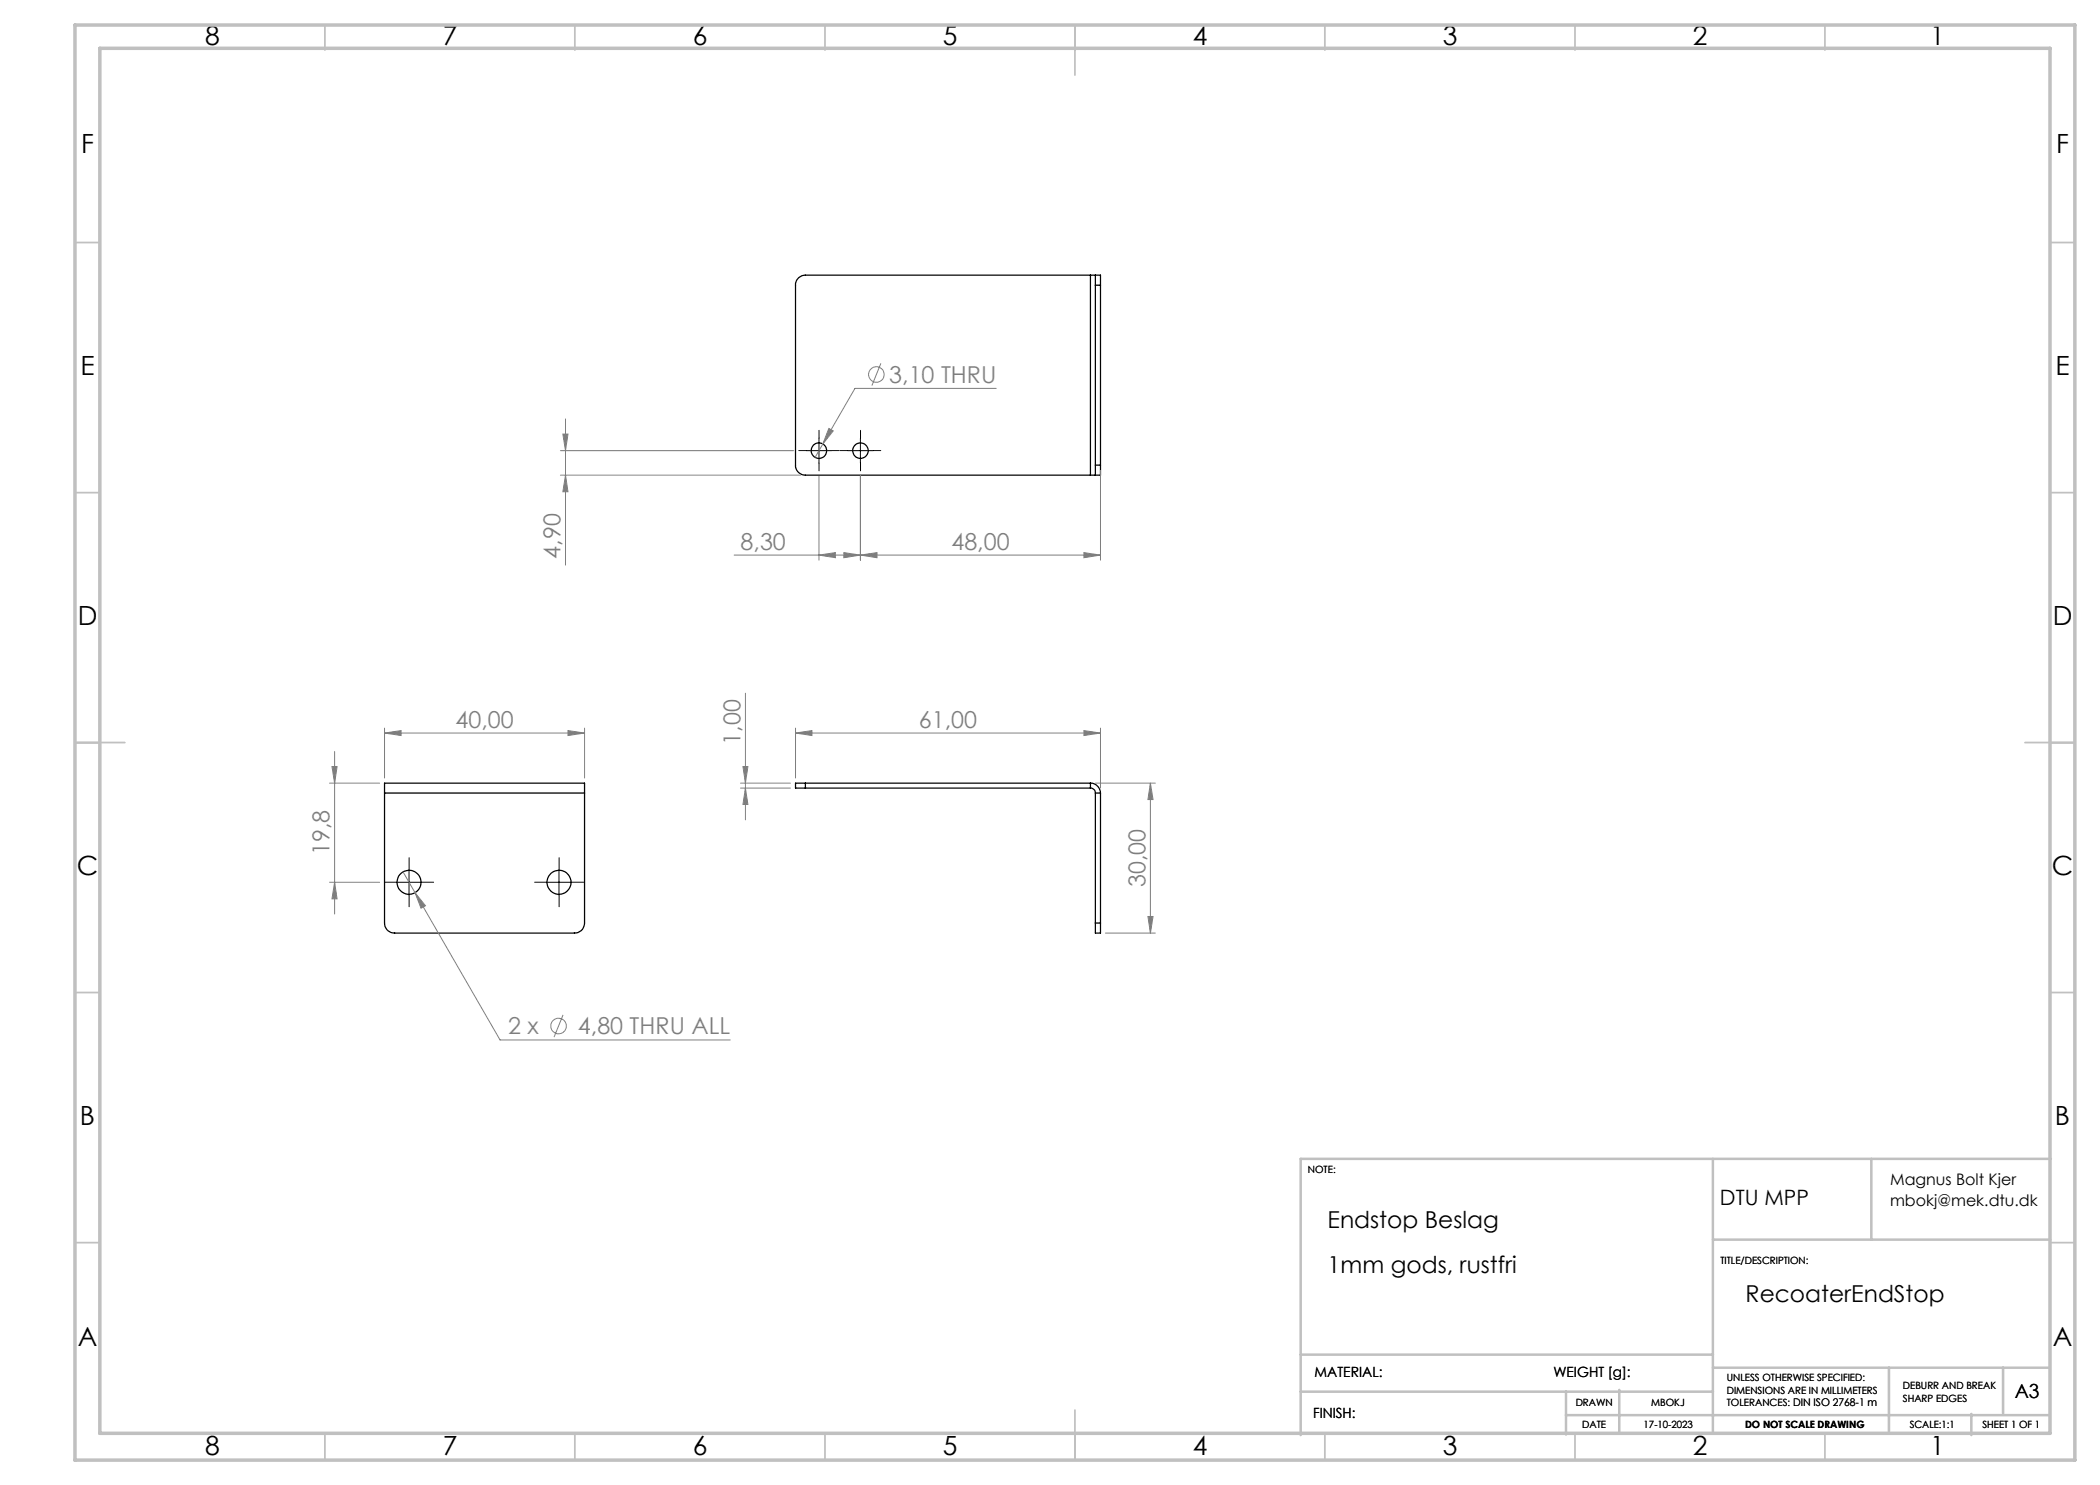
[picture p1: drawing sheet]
<svg xmlns="http://www.w3.org/2000/svg" width="420mm" height="297mm" viewBox="0 0 420 297" stroke-linecap="round" stroke-linejoin="round" font-family="sans-serif">
<g fill="none" stroke="#000" stroke-width=".25">
<path d="M218.1 55h1M218.1 55h-57a1.97 1.97 0 0 0-2 2v36a1.97 1.97 0 0 0 2 2h57M218.1 55v40M219.1 55v2M219.1 55h1v2M219.1 57v36M219.1 57h1M220.1 57v36M218.1 95h1M219.1 93v2M219.1 93h1M220.1 93v2h-1"/>
<path d="M76.9 158.6v26a1.97 1.97 0 0 0 2 2h36a1.97 1.97 0 0 0 2-2v-26M76.9 158.6v-2h40v2M76.9 158.6h40M161.1 156.6h-2v1h2M161.1 156.6v1M161.1 156.6h57M161.1 157.6h57M218.1 157.6a.96 .96 0 0 1 1 1M218.1 156.6a2.02 2.02 0 0 1 2 2M218.1 156.6v1M219.1 158.6h1M219.1 158.6v26"/>
<path d="M220.1 158.6v26M219.1 184.6v2h1v-2M219.1 184.6h1"/>
<circle cx="163.8" cy="90.1" r="1.55"/>
<circle cx="172.1" cy="90.1" r="1.55"/>
<circle cx="81.8" cy="176.5" r="2.4"/>
<circle cx="111.8" cy="176.5" r="2.4"/>
</g>
<g fill="none" stroke="#808080" stroke-width=".2">
<path d="M176.2 72.7l-1.8 4.4M199.2 77.7h-28.2l-8 13.8M112.1 90.1h46.7M112.1 95h48M112.6 86.8h1l-.5 3.3zM113.1 95l.5 3.4h-1zM113.1 83.8v29.2M163.8 95.2v16.8M165.8 85.7l.9 .5-2.1 2.6zM172.1 95.2v16.8M220.1 94v18M146.8 111h73.3"/>
<path d="M163.8 111l3.3-.5v1zM168.8 110.5l3.3 .5-3.3 .5zM172.1 111l3.3-.5v1zM216.8 110.5l3.3 .5-3.3 .5zM149.1 138.6v25.4M65.9 156.6h10M66.4 153.3h1l-.5 3.3zM66.9 150.3v32.5M76.9 146.6l3.3-.5v1zM76.9 146.6h40M76.9 145.6v10M113.6 146.1l3.3 .5-3.3 .5z"/>
<path d="M116.9 145.6v10M148.1 156.6h10M148.1 157.6h10M148.6 153.3h1l-.5 3.3zM149.1 157.6l.5 3.3h-1zM159.1 146.6l3.3-.5v1zM159.1 145.6v10M159.1 146.6h61M216.8 146.1l3.3 .5-3.3 .5zM219.1 156.6h12M220.1 145.6v12M230.1 156.6l.5 3.3h-1z"/>
<path d="M230.1 156.6v30M65.9 176.5h10M66.9 176.5l.5 3.3h-1zM80.6 174.4l19.4 33.6h46M83 178.5l2.1 2.6-.9 .5zM221.1 186.6h10M229.6 183.3h1l-.5 3.3zM112.6 203l-1.8 4.4"/>
<circle cx="175.3" cy="74.9" r="1.56"/>
<circle cx="111.7" cy="205.2" r="1.55"/>
</g>
<g fill="none" stroke="#000" stroke-width=".2" stroke-dasharray="15.2 1.3 1.3 1.3">
<path d="M161.3 90.1h-1.5M163.8 87.6v-1.5M163.8 92.6v1.6M166.3 90.1h1.6M169.6 90.1h-1.5M172.1 87.6v-1.5M172.1 92.6v1.6M174.6 90.1h1.6M79.3 176.4h-2.4M81.8 173.9v-2.4M81.8 178.9v2.4M84.3 176.4h2.4"/>
<path d="M109.3 176.4h-2.4M111.8 173.9v-2.4M111.8 178.9v2.4M114.3 176.4h2.4"/>
</g>
<path d="M161.3 90.1h5M163.8 87.6v5M169.6 90.1h5M172.1 87.6v5M79.3 176.5h5M81.8 174v5M109.3 176.5h5M111.8 174v5" fill="none" stroke="#000" stroke-width=".2"/>
<g fill="none" stroke="#c0c0c0" stroke-width=".35">
<path d="M65 5v5M115 5v5M165 5v5M215 5v10M265 5v5M315 5v5M365 5v5M15 48.5h5M410 48.5h5M15 98.5h5M410 98.5h5M15 148.5h10"/>
<path d="M405 148.5h10M15 198.5h5M410 198.5h5M15 248.5h5M410 248.5h5M65 287v5M115 287v5M165 287v5M215 282v10M265 287v5M315 287v5M365 287v5"/>
</g>
<g fill="none" stroke="#c0c0c0" stroke-width=".5">
<path d="M342.6 231.8v54.8M374.3 231.8v16.1M410.2 231.8h-150.1v55.2M342.6 247.9h67.5M260.1 278.3h82.5M260.1 270.9h82.5M313.2 278.3v8.6M323.8 278v8.7M342.6 273.5h67.4M377.8 273.5v13.2M400.6 273.5v9.3M313.2 283h96.8"/>
<path d="M394.3 282.8v4.2"/>
</g>
<path d="M15 5h400v287h-400zM20 9.7h390v277h-390z" fill="none" stroke="#c0c0c0" stroke-width=".7"/>
<g fill="#808080">
<path d="M165.8 85.7l-1.2 3.1 2.1-2.6zM163.8 111l3.3-.5v1zM168.8 110.5l3.3 .5-3.3 .5zM172.1 111l3.3-.5v1zM216.8 110.5l3.3 .5-3.3 .5zM83 178.5l1.2 3.1 .9-.5z"/>
<path d="M216.8 146.1l3.3 .5-3.3 .5zM159.1 146.6l3.3-.5v1z"/>
<path d="M229.6 183.3h1l-.5 3.3zM230.1 156.6l.5 3.3h-1zM66.9 176.5l.5 3.3h-1zM66.4 153.3h1l-.5 3.3z"/>
<path d="M148.6 153.3h1l-.5 3.3zM149.1 157.6l.5 3.3h-1zM112.6 86.8h1l-.5 3.3zM113.1 95l.5 3.4h-1z"/>
<path d="M76.9 146.6l3.3-.5v1zM113.6 146.1l3.3 .5-3.3 .5z"/>
</g>
<g font-size="5.3">
<text x="41" y="8.9">8</text>
<text x="88.5" y="8.9">7</text>
<text x="138.5" y="8.9">6</text>
<text x="188.5" y="8.9">5</text>
<text x="238.5" y="8.9">4</text>
<text x="288.5" y="8.9">3</text>
<text x="338.5" y="8.9">2</text>
<text x="386" y="8.9">1</text>
<text x="16.2" y="30.7">F</text>
<text x="411.2" y="30.7">F</text>
<text x="16.1" y="74.9">E</text>
<text x="411.1" y="74.9">E</text>
<text x="15.5" y="124.9">D</text>
<text x="410.5" y="124.9">D</text>
<text x="15.4" y="174.9">C</text>
<text x="410.4" y="174.9">C</text>
<text x="16" y="224.9">B</text>
<text x="411" y="224.9">B</text>
<text x="15.5" y="269.2">A</text>
<text x="410.5" y="269.2">A</text>
<text x="41" y="290.9">8</text>
<text x="88.5" y="290.9">7</text>
<text x="138.5" y="290.9">6</text>
<text x="188.5" y="290.9">5</text>
<text x="238.5" y="290.9">4</text>
<text x="288.5" y="290.9">3</text>
<text x="338.5" y="290.9">2</text>
<text x="386" y="290.9">1</text>
</g>
<g font-size="4.7" fill="#808080">
<text x="177.9" y="76.6">3,10 THRU</text>
<text x="112.1" y="111.7" transform="rotate(-90 112.1 111.7)">4,90</text>
<text x="148.1" y="110">8,30</text>
<text x="190.3" y="110">48,00</text>
<text x="91.1" y="145.6">40,00</text>
<text x="148.1" y="149" transform="rotate(-90 148.1 149)">1,00</text>
<text x="183.8" y="145.6">61,00</text>
<text x="65.9" y="171" transform="rotate(-90 65.9 171)">19,8</text>
<text x="229.1" y="177.4" transform="rotate(-90 229.1 177.4)">30,00</text>
<text x="101.6" y="206.9">2 x</text>
<text x="115.6" y="206.9">4,80 THRU ALL</text>
</g>
<g font-size="4.7">
<text x="265.5" y="245.5">Endstop Beslag</text>
<text x="265.5" y="254.6">1mm gods, rustfri</text>
<text x="349.1" y="260.4">RecoaterEndStop</text>
</g>
<text font-size="4.2" x="344" y="240.9">DTU MPP</text>
<text font-size="3.9" x="403" y="279.6">A3</text>
<g font-size="3.2">
<text x="378" y="237">Magnus Bolt Kjer</text>
<text x="378" y="241.1">mbokj@mek.dtu.dk</text>
</g>
<g font-size="2.8">
<text x="262.9" y="275.4">MATERIAL:</text>
<text x="310.7" y="275.4">WEIGHT [g]:</text>
<text x="262.6" y="283.6">FINISH:</text>
</g>
<g font-size="2">
<text x="261.6" y="234.6">NOTE:</text>
<text x="344.1" y="252.7">TITLE/DESCRIPTION:</text>
<text x="315.1" y="281.3">DRAWN</text>
<text x="330.2" y="281.3">MBOKJ</text>
<text x="345.4" y="276.3">UNLESS OTHERWISE SPECIFIED:</text>
<text x="345.4" y="278.8">DIMENSIONS ARE IN MILLIMETERS</text>
<text x="345.4" y="281.3">TOLERANCES: DIN ISO 2768-1 m</text>
<text x="380.6" y="277.8">DEBURR AND BREAK</text>
<text x="380.6" y="280.3">SHARP EDGES</text>
<text x="316.4" y="285.6">DATE</text>
<text x="328.7" y="285.6">17-10-2023</text>
<text x="349" y="285.6">DO NOT SCALE DRAWING</text>
<text x="381.9" y="285.6">SCALE:1:1</text>
<text x="396.5" y="285.6">SHEET 1 OF 1</text>
</g>
</svg>
